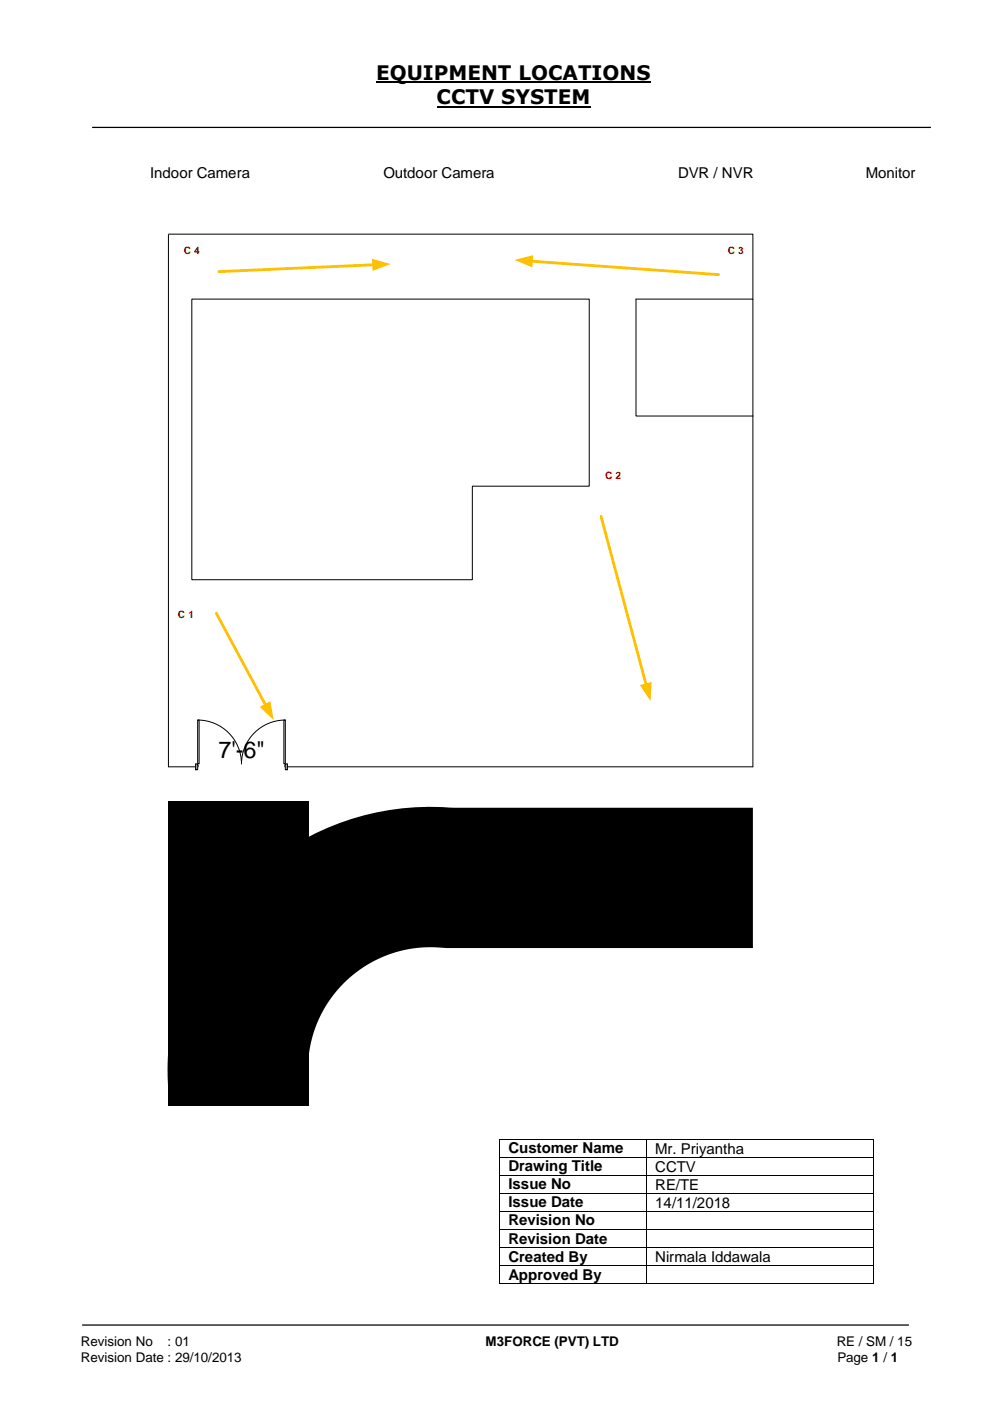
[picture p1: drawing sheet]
<svg xmlns="http://www.w3.org/2000/svg" width="210mm" height="297mm" viewBox="0 0 210 297" stroke-linecap="round" stroke-linejoin="round" font-family="sans-serif">
<path d="M79.7 17.4h58.2M92.6 22.6h32.6" fill="none" stroke="#000" stroke-width=".42"/>
<path d="M19.5 27h177.8M17.4 280.8h175.3" fill="none" stroke="#000" stroke-width=".26"/>
<path d="M40.7 63.4h84.2v39.6h-24.8v19.9h-59.4z" fill-rule="evenodd" fill="#fff"/>
<path d="M35.7 49.6h123.9v13.8M35.7 49.8v112.7h123.9v-74.3M40.7 63.4h84.2v39.6h-24.8v19.9h-59.4zM134.8 63.4h24.8v24.8h-24.8z" fill="none" stroke="#000" stroke-width=".21"/>
<path d="M41.5 161.9h19.4v1.3h-19.4z" fill-rule="evenodd" fill="#fff"/>
<path d="M41.5 161.9h19.4v1.3h-19.4z" fill="none" stroke="#fff" stroke-width=".21"/>
<path d="M60.5 161.9v1.2h.4v-1.2zM41.5 161.9h.4v1.2h-.4z" fill-rule="evenodd" fill="#fff"/>
<path d="M41.9 162.2v-.3h-.4v1.2h.4v-.6M60.5 162.2v-.3h.4v1.2h-.4v-.6" fill="none" stroke="#000" stroke-width=".21"/>
<path d="M60.4 162.2l.1 .3zM41.9 162.2l.1 .3z" fill-rule="evenodd" fill="#fff"/>
<path d="M41.9 152.6a9.3 9.3 0 0 1 9.3 9.3 9.3 9.3 0 0 1 9.3-9.3M41.5 161.9v1.2M41.9 162.2v.3M60.5 162.2v.3M60.9 161.9v1.2" fill="none" stroke="#000" stroke-width=".21"/>
<path d="M41.9 152.6h.3v9.3h-.3z" fill-rule="evenodd" fill="#fff"/>
<path d="M41.9 152.6h.3v9.3h-.3z" fill="none" stroke="#000" stroke-width=".21"/>
<path d="M60.2 152.6h.3v9.3h-.3z" fill-rule="evenodd" fill="#fff"/>
<path d="M60.2 152.6h.3v9.3h-.3z" fill="none" stroke="#000" stroke-width=".21"/>
<path d="M127.4 109.4l9.6 35.8" fill="none" stroke="#ffc000" stroke-width=".59"/>
<path d="M135.6 145.2l2.5-.7-.2 4.1z" fill="#ffc000"/>
<path d="M45.9 130l10.4 19.5" fill="none" stroke="#ffc000" stroke-width=".59"/>
<path d="M55 149.8l2.3-1.2 .7 4z" fill="#ffc000"/>
<path d="M112.6 55.3l39.7 2.9" fill="none" stroke="#ffc000" stroke-width=".59"/>
<path d="M109.1 55.1l3.9-1-.2 2.6z" fill="#ffc000"/>
<path d="M79.2 56.1l-32.8 1.5" fill="none" stroke="#ffc000" stroke-width=".59"/>
<path d="M78.9 54.8l3.9 1.2-3.8 1.4z" fill="#ffc000"/>
<path d="M51.8 187.3a55.6 55.6 0 0 1 44.4-16.1h-1h64.4v29.7h-65l-3.9-.2h.8l-3.4 .2 .7-.1-4.5 .9 .7-.2-3.1 1 .7-.3-3 1.3 .7-.3-2.8 1.5 .6-.4-2.7 1.8 .6-.4-2.5 2.1 .5-.5-2.2 2.2 .4-.5-2 2.5 .4-.6-1.8 2.7 .4-.6-1.6 2.9 .3-.7-1.2 3 .2-.7-1.2 4.5 .1-.7-.5 4.4v-.4l.1 8.2h-29.7v-2.8l.1 1.2a55.7 55.7 0 0 1 16-44.6zM35.7 170h29.7v64.4h-29.7z" fill="#000"/>
<g fill="#000">
<path d="M105.8 241.3h.1v.2h-.1z" fill-rule="evenodd"/>
<path d="M105.8 241.3h.1v.2h-.1z" fill-rule="evenodd"/>
<path d="M105.8 245.2h.1v.2h-.1z" fill-rule="evenodd"/>
<path d="M105.8 249h.1v.2h-.1z" fill-rule="evenodd"/>
<path d="M105.8 252.8h.1v.2h-.1z" fill-rule="evenodd"/>
<path d="M105.8 256.7h.1v.1h-.1z" fill-rule="evenodd"/>
<path d="M136.9 241.3h.2v.2h-.2z" fill-rule="evenodd"/>
<path d="M136.9 245.2h.2v.2h-.2z" fill-rule="evenodd"/>
<path d="M136.9 249h.2v.2h-.2z" fill-rule="evenodd"/>
<path d="M136.9 252.8h.2v.2h-.2z" fill-rule="evenodd"/>
<path d="M136.9 256.7h.2v.1h-.2z" fill-rule="evenodd"/>
<path d="M185.2 241.3h.1v.2h-.1z" fill-rule="evenodd"/>
<path d="M185.2 241.3h.1v.2h-.1z" fill-rule="evenodd"/>
<path d="M185.2 245.2h.1v.2h-.1z" fill-rule="evenodd"/>
<path d="M185.2 249h.1v.2h-.1z" fill-rule="evenodd"/>
<path d="M185.2 252.8h.1v.2h-.1z" fill-rule="evenodd"/>
<path d="M185.2 256.7h.1v.1h-.1z" fill-rule="evenodd"/>
<path d="M105.8 260.5h.1v.1h-.1z" fill-rule="evenodd"/>
<path d="M105.8 264.3h.1v.2h-.1z" fill-rule="evenodd"/>
<path d="M105.8 268.1h.1v.2h-.1z" fill-rule="evenodd"/>
<path d="M105.8 272h.1v.2h-.1z" fill-rule="evenodd"/>
<path d="M105.8 272h.1v.2h-.1z" fill-rule="evenodd"/>
<path d="M136.9 260.5h.2v.1h-.2z" fill-rule="evenodd"/>
<path d="M136.9 264.3h.2v.2h-.2z" fill-rule="evenodd"/>
<path d="M136.9 268.1h.2v.2h-.2z" fill-rule="evenodd"/>
<path d="M136.9 272h.2v.2h-.2z" fill-rule="evenodd"/>
<path d="M185.2 260.5h.1v.1h-.1z" fill-rule="evenodd"/>
<path d="M185.2 264.3h.1v.2h-.1z" fill-rule="evenodd"/>
<path d="M185.2 268.1h.1v.2h-.1z" fill-rule="evenodd"/>
<path d="M185.2 272h.1v.2h-.1z" fill-rule="evenodd"/>
<path d="M185.2 272h.1v.2h-.1z" fill-rule="evenodd"/>
</g>
<g fill="none" stroke="#000" stroke-width=".21">
<path d="M105.9 241.5v3.7M105.9 245.4v3.6M105.9 249.2v3.6M105.9 253v3.7M105.9 256.8v3.7M105.9 241.4h31M105.9 245.3h31M105.9 249.1h31M105.9 252.9h31M105.9 256.7h31M137 241.5v3.7M137 245.4v3.6"/>
<path d="M137 249.2v3.6M137 253v3.7M137 256.8v3.7M137.1 241.4h48.1M137.1 245.3h48.1M137.1 249.1h48.1M137.1 252.9h48.1M137.1 256.7h48.1M185.3 241.5v3.7M185.3 245.4v3.6M185.3 249.2v3.6M185.3 253v3.7"/>
<path d="M185.3 256.8v3.7M105.9 260.6v3.7M105.9 264.5v3.6M105.9 268.3v3.7M105.9 260.6h31M105.9 264.4h31M105.9 268.2h31M105.9 272.1h31M137 260.6v3.7M137 264.5v3.6M137 268.3v3.7M137.1 260.6h48.1"/>
<path d="M137.1 264.4h48.1M137.1 268.2h48.1M137.1 272.1h48.1M185.3 260.6v3.7M185.3 264.5v3.6M185.3 268.3v3.7"/>
</g>
<text font-size="5" x="46.3" y="160.7">7'-6&quot;</text>
<g font-size="4.2">
<text x="79.7" y="16.9">EQUIPMENT LOCATIONS</text>
<text x="92.6" y="22.1">CCTV SYSTEM</text>
</g>
<g font-size="3.2">
<text x="31.8" y="37.7">Indoor Camera</text>
<text x="81.3" y="37.7">Outdoor Camera</text>
<text x="143.7" y="37.7">DVR / NVR</text>
<text x="183.6" y="37.7">Monitor</text>
<text x="107.8" y="244.4">Customer Name</text>
<text x="138.9" y="244.5">Mr. Priyantha</text>
<text x="107.8" y="248.2">Drawing Title</text>
<text x="138.9" y="248.3">CCTV</text>
<text x="107.8" y="252">Issue No</text>
<text x="107.8" y="255.9">Issue Date</text>
<text x="138.9" y="252.1">RE/TE</text>
<text x="138.9" y="256">14/11/2018</text>
<text x="107.8" y="259.7">Revision No</text>
<text x="107.8" y="263.6">Revision Date</text>
<text x="107.8" y="267.4">Created By</text>
<text x="138.9" y="267.5">Nirmala Iddawala</text>
<text x="107.8" y="271.2">Approved By</text>
</g>
<g font-size="2.8">
<text x="17.1" y="285.4">Revision No</text>
<text x="35.5" y="285.4">: 01</text>
<text x="102.9" y="285.4">M3FORCE (PVT) LTD</text>
<text x="177.4" y="285.4">RE / SM / 15</text>
<text x="17.1" y="288.6">Revision Date : 29/10/2013</text>
<text x="177.5" y="288.6">Page 1 / 1</text>
</g>
<text font-size="2.2" fill="#c00000" x="128.2" y="101.5">C 2</text>
<g font-size="2.1" fill="#c00000">
<text x="39" y="53.9">C 4</text>
<text x="154.3" y="53.9">C 3</text>
<text x="37.7" y="131">C 1</text>
</g>
</svg>
